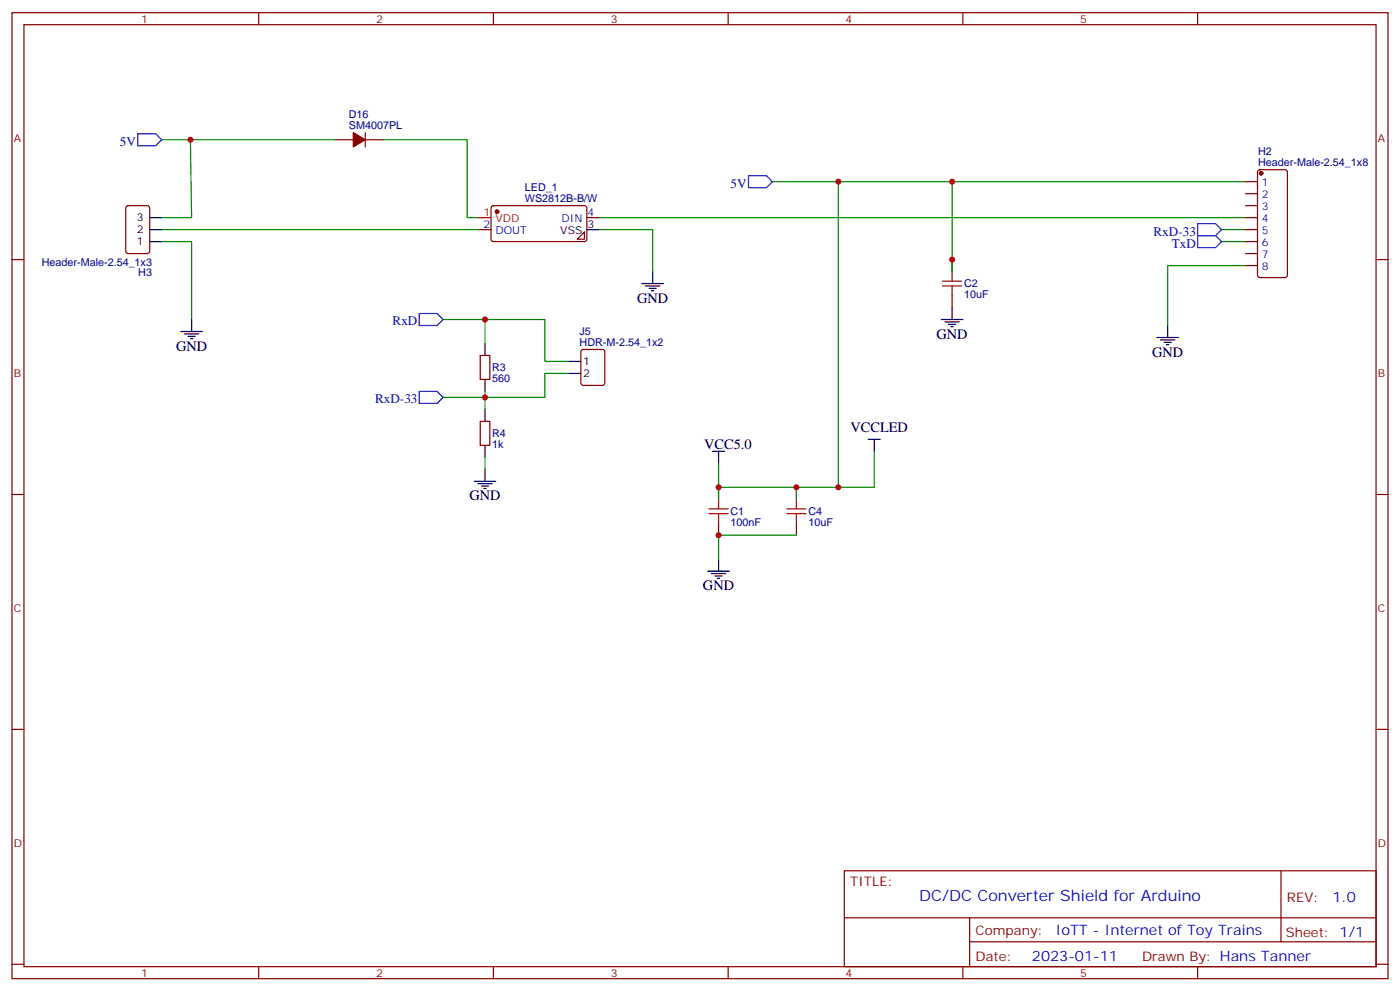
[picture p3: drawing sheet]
<svg xmlns="http://www.w3.org/2000/svg" width="412mm" height="292mm" viewBox="0 0 412 292" stroke-linecap="round" stroke-linejoin="round" font-family="sans-serif">
<g fill="none" stroke="#870000" stroke-width=".35">
<path d="M3.5 3.7h405.4v284.4h-405.4zM7.1 7.3h398.2v277.3h-398.2zM76.2 3.7v3.6M145.3 3.7v3.6M214.5 3.7v3.6M283.6 3.7v3.6M352.8 3.7v3.6M107.6 39v4.3M98.8 41.1h5.3M107.6 41.1h5.3M366.9 53.5h3.5M366.9 57h3.5"/>
<path d="M370.7 50.2l.4-.2h7.4l.7 .4v30.6l-.4 .6-7.7 .1-.6-.5-.1-30.5zM3.5 76.4h3.6M37.3 60.7l.4-.2h5.7l.6 .5 .1 12.9-.5 .7h-5.9l-.6-.4-.1-13zM141.1 67.6h3.5M144.9 60.7l.4-.2 27.1 .1 .5 .6-.1 9.5-.6 .4h-27.1l-.5-.7v-9.2zM172.2 68.3v2.1h-2.2zM172.9 64.1h3.5M280.5 76.4v3.5M366.9 67.6h3.5M366.9 64.1h3.5M366.9 60.5h3.5M366.9 71.1h3.5"/>
<path d="M366.9 74.6h3.5M366.9 78.2h3.5M405.3 76.4h3.6M280.5 87v3.5M141.5 104.6h2.8v7.1h-2.8zM171.3 103.1l.5-.2h5.6l.7 .4 .1 9.4-.5 .7-5.9 .1-.6-.5-.1-9.4zM141.5 124h2.8v7.1h-2.8zM3.5 145.6h3.6M211.7 143.4v3.6M211.7 154v3.6M234.6 143.4v3.6M234.6 154v3.6"/>
<path d="M405.3 145.6h3.6M3.5 214.7h3.6M405.3 214.7h3.6M248.7 256.3h156.6v28.3h-156.6zM377.3 256.4v20.8M248.7 270.2h156.5M285.6 277.2h119.6M285.6 270.2v14.1M3.5 283.8h3.6M76.2 284.6v3.5M145.3 284.6v3.5M214.5 284.6v3.5"/>
<path d="M283.6 284.6v3.5M352.8 284.6v3.5M405.3 283.8h3.6"/>
</g>
<g fill="#870000" stroke="#870000" stroke-width=".35">
<path d="M104.1 39l3.5 2.1-3.5 2.2z"/>
<circle cx="146.4" cy="62.3" r=".53"/>
<circle cx="371.5" cy="51" r=".53"/>
</g>
<g fill="none" stroke="#008700" stroke-width=".35">
<path d="M47.6 41.1h51.2M56.1 41.1l.3 23h-8.8M112.9 41.1h24.7v23h3.5M227.5 53.5h19.4M280.5 53.5v26.4M366.9 53.5h-120v89.9M47.6 67.6h93.5M47.6 71.1h8.8v23M176.4 67.6h15.9v12.3M176.4 64.1h190.5M359.8 71.1h7.1M359.8 67.6h7.1"/>
<path d="M366.9 78.2h-22.9v17.6M130.5 94.1h12.4v7M142.9 94.1h17.6v12.3h7.1M142.9 115.2v5.3M167.6 109.9h-7.1v7.1h-30M142.9 134.6v3.5M211.7 136.4v10.6M257.5 132.9v10.5h-45.8M234.6 157.6h-22.9v7M234.6 143.4v3.6"/>
</g>
<g fill="none" stroke="#000" stroke-width=".35">
<path d="M44.1 67.6h3.5M44.1 64.1h3.5M44.1 71.1h3.5M172.9 67.6h3.5M192.3 79.9v3.6M53.3 97.6h6.3M54.3 98.3h4.3M55.4 99h2.1M56.1 99.7h.7M56.4 94.1v3.5M189.1 83.5h6.3M190.1 84.2h4.3"/>
<path d="M191.2 84.9h2.1M191.9 85.6h.7M277.3 94.1h6.3M278.3 94.8h4.3M279.4 95.5h2.1M280.1 96.2h.7M280.5 90.5v3.6M340.8 99.3h6.3M344 95.8v3.5M142.9 101.1v3.5M142.9 111.7v3.5M167.6 106.4h3.5"/>
<path d="M167.6 109.9h3.5M341.8 100h4.3M342.9 100.8h2.1M343.6 101.5h.7M142.9 120.5v3.5M142.9 131.1v3.5M142.9 138.1v3.6M209.9 132.9h3.5M211.7 132.9v3.5M255.8 129.3h3.5M257.5 129.3v3.6M139.7 141.7h6.3"/>
<path d="M140.8 142.4h4.2M141.8 143.1h2.1M142.5 143.8h.7M208.5 168.1h6.3M209.5 168.8h4.3M210.6 169.5h2.1M211.3 170.3h.7M211.7 164.6v3.5"/>
</g>
<path d="M280.5 79.9v2.9M277.6 84.2h5.7M277.6 82.8h5.7M280.5 84.2v2.8M208.8 151.2h5.7M208.8 149.8h5.7M211.7 147v2.8M211.7 151.2v2.8M231.8 151.2h5.6M231.8 149.8h5.6M234.6 147v2.8M234.6 151.2v2.8" fill="none" stroke="#a10000" stroke-width=".35"/>
<path d="M40.6 39.4h5.3l1.7 1.7-1.7 1.8h-5.3zM220.5 51.7h5.3l1.7 1.8-1.7 1.7h-5.3zM352.8 69.4h5.3l1.7 1.7-1.7 1.8h-5.3zM352.8 65.8h5.3l1.7 1.8-1.7 1.8h-5.3zM123.5 92.3h5.3l1.7 1.8-1.7 1.7h-5.3zM123.5 115.2h5.3l1.7 1.8-1.7 1.7h-5.3z" fill="none" stroke="#00f" stroke-width=".35"/>
<path d="M141.1 64.1h3.5" fill="none" stroke="#f00" stroke-width=".35"/>
<g fill="#c00">
<circle cx="142.9" cy="94.1" r=".88"/>
<circle cx="280.5" cy="53.5" r=".88"/>
<circle cx="246.9" cy="53.5" r=".88"/>
<circle cx="211.7" cy="157.6" r=".88"/>
<circle cx="280.5" cy="76.4" r=".88"/>
<circle cx="234.6" cy="143.4" r=".88"/>
<circle cx="246.9" cy="143.4" r=".88"/>
<circle cx="211.7" cy="143.4" r=".88"/>
<circle cx="142.9" cy="117" r=".88"/>
<circle cx="56.1" cy="41.1" r=".88"/>
</g>
<text font-size="4.6" fill="#00f" x="270.8" y="265.4">DC/DC Converter Shield for Arduino</text>
<g font-size="4.2">
<text x="187.7" y="89.1">GND</text>
<text x="275.9" y="99.7">GND</text>
<text x="51.9" y="103.2">GND</text>
<text x="339.4" y="105">GND</text>
<text x="250.5" y="127.2">VCCLED</text>
<text x="207.4" y="132.2">VCC5.0</text>
<text x="138.3" y="147.3">GND</text>
<text x="207.1" y="173.8">GND</text>
</g>
<g font-size="4.2" fill="#00f">
<text x="392.5" y="265.6">1.0</text>
<text x="310.9" y="275.2">IoTT - Internet of Toy Trains</text>
<text x="304" y="283">2023-01-11</text>
</g>
<g font-size="3.9" fill="#00f">
<text x="35.3" y="42.9">5V</text>
<text x="215.2" y="55.2">5V</text>
<text x="339.8" y="69.4">RxD-33</text>
<text x="345.1" y="72.9">TxD</text>
<text x="115.6" y="95.8">RxD</text>
<text x="110.5" y="118.7">RxD-33</text>
</g>
<g font-size="3.9" fill="#800">
<text x="250.5" y="260.9">TITLE:</text>
<text x="379.1" y="265.6">REV:</text>
<text x="287.4" y="275.1">Company:</text>
<text x="378.7" y="275.7">Sheet: 1/1</text>
<text x="287.4" y="282.8">Date:</text>
<text x="336.4" y="282.9">Drawn By: Hans Tanner</text>
</g>
<g font-size="3.2" fill="#800">
<text x="41.6" y="6.7">1</text>
<text x="110.8" y="6.7">2</text>
<text x="179.9" y="6.7">3</text>
<text x="249.1" y="6.7">4</text>
<text x="318.2" y="6.7">5</text>
<text x="4.1" y="41.8">A</text>
<text x="405.9" y="41.8">A</text>
<text x="4.1" y="111">B</text>
<text x="405.9" y="111">B</text>
<text x="4.1" y="180.1">C</text>
<text x="405.9" y="180.1">C</text>
<text x="4.1" y="249.3">D</text>
<text x="405.9" y="249.3">D</text>
<text x="41.6" y="287.5">1</text>
<text x="110.8" y="287.5">2</text>
<text x="179.9" y="287.5">3</text>
<text x="249.1" y="287.5">4</text>
<text x="318.2" y="287.5">5</text>
</g>
<g font-size="3.2" fill="#000080">
<text x="102.8" y="34.8">D16</text>
<text x="102.8" y="38">SM4007PL</text>
<text x="370.6" y="45.7">H2</text>
<text x="370.6" y="48.9">Header-Male-2.54_1x8</text>
<text x="154.6" y="59.5">WS2812B-B/W</text>
<text x="154.6" y="56.3">LED_1</text>
<text x="12.3" y="78.2">Header-Male-2.54_1x3</text>
<text x="40.7" y="81.4">H3</text>
<text x="284" y="87.7">10uF</text>
<text x="284" y="84.6">C2</text>
<text x="170.7" y="101.8">HDR-M-2.54_1x2</text>
<text x="170.7" y="98.7">J5</text>
<text x="145" y="112.4">560</text>
<text x="145" y="109.3">R3</text>
<text x="145" y="131.8">1k</text>
<text x="145" y="128.7">R4</text>
<text x="215.2" y="154.7">100nF</text>
<text x="215.2" y="151.6">C1</text>
<text x="238.1" y="154.7">10uF</text>
<text x="238.1" y="151.6">C4</text>
</g>
<g font-size="3.2" fill="#00f">
<text x="371.7" y="54.9">1</text>
<text x="371.7" y="58.4">2</text>
<text x="165.4" y="65.5">DIN</text>
<text x="173" y="63.7">4</text>
<text x="371.7" y="61.9">3</text>
<text x="371.7" y="65.5">4</text>
<text x="142.4" y="67.2">2</text>
<text x="145.9" y="69">DOUT</text>
<text x="371.7" y="69">5</text>
<text x="371.7" y="72.5">6</text>
<text x="371.7" y="76.1">7</text>
<text x="371.7" y="79.6">8</text>
</g>
<g font-size="3.2">
<text x="40.3" y="65.1">3</text>
<text x="40.3" y="68.7">2</text>
<text x="165.1" y="69">VSS</text>
<text x="173" y="67.2">3</text>
<text x="40.3" y="72.2">1</text>
<text x="171.8" y="107.5">1</text>
<text x="171.8" y="111">2</text>
</g>
<g font-size="3.2" fill="#f00">
<text x="142.4" y="63.7">1</text>
<text x="145.9" y="65.5">VDD</text>
</g>
</svg>
